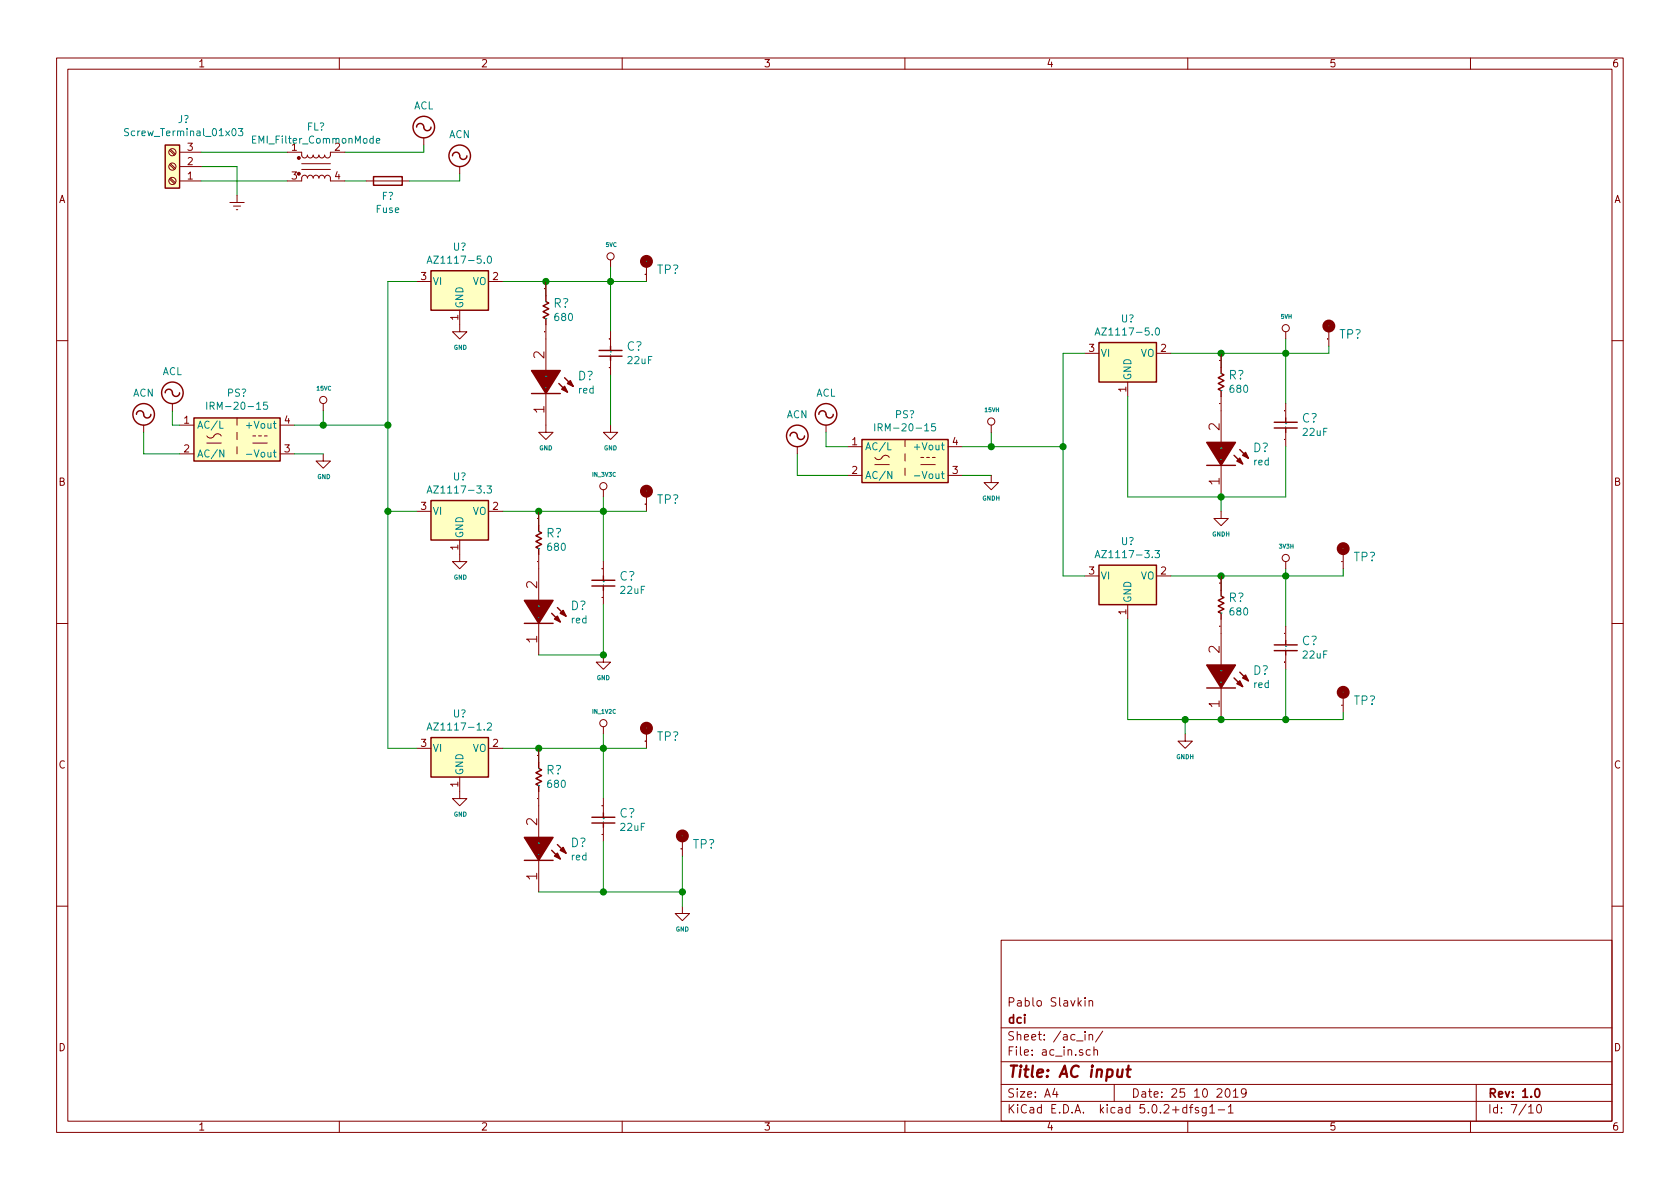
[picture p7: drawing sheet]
EESchema Schematic File Version 4
LIBS:servo-cache
EELAYER 26 0
EELAYER END
$Descr A4 11693 8268
encoding utf-8
Sheet 7 10
Title "AC input"
Date "25 10 2019"
Rev "1.0"
Comp "dci"
Comment1 "Pablo Slavkin"
Comment2 ""
Comment3 ""
Comment4 ""
$EndDescr
$Comp
L servo:IRM-20-15 PS?
U 1 1
P 1650 3050
F 0 "PS?" H 1650 3375 50  0000 C CNN
F 1 "IRM-20-15" H 1650 3284 50  0000 C CNN
F 2 "Converter_ACDC:Converter_ACDC_MeanWell_IRM-20-xx_THT" H 1650 2750 50  0001 C CNN
F 3 "http://www.meanwell.com/Upload/PDF/IRM-20/IRM-20-SPEC.PDF" H 2050 2700 50  0001 C CNN
	1    1650 3050
	1    0    0    -1  
$EndComp
Wire Wire Line
	2050 2950 2250 2950
$Comp
L servo:15VC #PWR?
U 1 1
P 2250 2850
F 0 "#PWR?" H 2250 2650 20  0001 C CNN
F 1 "15VC" H 2255 3007 28  0000 C CNN
F 2 "" H 2250 2850 50  0001 C CNN
F 3 "" H 2250 2850 50  0001 C CNN
	1    2250 2850
	1    0    0    -1  
$EndComp
Wire Wire Line
	2250 2850 2250 2950
$Comp
L servo:IRM-20-15 PS?
U 1 1
P 6300 3200
F 0 "PS?" H 6300 3525 50  0000 C CNN
F 1 "IRM-20-15" H 6300 3434 50  0000 C CNN
F 2 "Converter_ACDC:Converter_ACDC_MeanWell_IRM-20-xx_THT" H 6300 2900 50  0001 C CNN
F 3 "http://www.meanwell.com/Upload/PDF/IRM-20/IRM-20-SPEC.PDF" H 6700 2850 50  0001 C CNN
	1    6300 3200
	1    0    0    -1  
$EndComp
Wire Wire Line
	6700 3100 6900 3100
Wire Wire Line
	6900 3000 6900 3100
$Comp
L servo:15VH #PWR?
U 1 1
P 6900 3000
F 0 "#PWR?" H 6900 2800 20  0001 C CNN
F 1 "15VH" H 6905 3157 28  0000 C CNN
F 2 "" H 6900 3000 50  0001 C CNN
F 3 "" H 6900 3000 50  0001 C CNN
	1    6900 3000
	1    0    0    -1  
$EndComp
Wire Wire Line
	6700 3300 6900 3300
$Comp
L servo:GNDH #PWR?
U 1 1
P 6900 3300
F 0 "#PWR?" H 6900 3050 30  0001 C CNN
F 1 "GNDH" H 6900 3142 30  0000 C CNN
F 2 "" H 6900 3300 50  0001 C CNN
F 3 "" H 6900 3300 50  0001 C CNN
	1    6900 3300
	1    0    0    -1  
$EndComp
$Comp
L servo:GND #PWR?
U 1 1
P 2250 3150
AR Path="/5DCD812E/5F4598B4" Ref="#PWR?"  Part="1" 
AR Path="/5EAA846A/5F4598B4" Ref="#PWR?"  Part="1" 
AR Path="/5F1E3CD5/5F4598B4" Ref="#PWR?"  Part="1" 
AR Path="/5DD76B18/5F4598B4" Ref="#PWR?"  Part="1" 
F 0 "#PWR?" H 2255 3001 20  0001 C CNN
F 1 "GND" H 2255 2992 30  0000 C CNN
F 2 "" H 2250 3150 70  0000 C CNN
F 3 "" H 2250 3150 70  0000 C CNN
	1    2250 3150
	1    0    0    -1  
$EndComp
Wire Wire Line
	2250 3150 2050 3150
$Comp
L servo:AZ1117-1.2 U?
U 1 1
P 3200 5200
F 0 "U?" H 3200 5442 50  0000 C CNN
F 1 "AZ1117-1.2" H 3200 5351 50  0000 C CNN
F 2 "" H 3200 5450 50  0001 C CIN
F 3 "https://www.diodes.com/assets/Datasheets/AZ1117.pdf" H 3200 5200 50  0001 C CNN
	1    3200 5200
	1    0    0    -1  
$EndComp
$Comp
L servo:AZ1117-3.3 U?
U 1 1
P 3200 3550
F 0 "U?" H 3200 3792 50  0000 C CNN
F 1 "AZ1117-3.3" H 3200 3701 50  0000 C CNN
F 2 "" H 3200 3800 50  0001 C CIN
F 3 "https://www.diodes.com/assets/Datasheets/AZ1117.pdf" H 3200 3550 50  0001 C CNN
	1    3200 3550
	1    0    0    -1  
$EndComp
$Comp
L servo:AZ1117-5.0 U?
U 1 1
P 3200 1950
F 0 "U?" H 3200 2192 50  0000 C CNN
F 1 "AZ1117-5.0" H 3200 2101 50  0000 C CNN
F 2 "" H 3200 2200 50  0001 C CIN
F 3 "https://www.diodes.com/assets/Datasheets/AZ1117.pdf" H 3200 1950 50  0001 C CNN
	1    3200 1950
	1    0    0    -1  
$EndComp
Wire Wire Line
	2900 5200 2700 5200
Wire Wire Line
	2700 5200 2700 3550
Wire Wire Line
	2900 3550 2700 3550
Connection ~ 2700 3550
Wire Wire Line
	2700 3550 2700 2950
Wire Wire Line
	2250 2950 2700 2950
Connection ~ 2250 2950
Connection ~ 2700 2950
$Comp
L servo:AZ1117-3.3 U?
U 1 1
P 7850 4000
F 0 "U?" H 7850 4242 50  0000 C CNN
F 1 "AZ1117-3.3" H 7850 4151 50  0000 C CNN
F 2 "" H 7850 4250 50  0001 C CIN
F 3 "https://www.diodes.com/assets/Datasheets/AZ1117.pdf" H 7850 4000 50  0001 C CNN
	1    7850 4000
	1    0    0    -1  
$EndComp
$Comp
L servo:AZ1117-5.0 U?
U 1 1
P 7850 2450
F 0 "U?" H 7850 2692 50  0000 C CNN
F 1 "AZ1117-5.0" H 7850 2601 50  0000 C CNN
F 2 "" H 7850 2700 50  0001 C CIN
F 3 "https://www.diodes.com/assets/Datasheets/AZ1117.pdf" H 7850 2450 50  0001 C CNN
	1    7850 2450
	1    0    0    -1  
$EndComp
Wire Wire Line
	7550 4000 7400 4000
Wire Wire Line
	7400 4000 7400 3100
Wire Wire Line
	7400 2450 7550 2450
Wire Wire Line
	6900 3100 7400 3100
Connection ~ 6900 3100
Connection ~ 7400 3100
Wire Wire Line
	7400 3100 7400 2450
$Comp
L servo:GND #PWR?
U 1 1
P 3200 2250
AR Path="/5DCD812E/5DDBCF36" Ref="#PWR?"  Part="1" 
AR Path="/5EAA846A/5DDBCF36" Ref="#PWR?"  Part="1" 
AR Path="/5F1E3CD5/5DDBCF36" Ref="#PWR?"  Part="1" 
AR Path="/5DD76B18/5DDBCF36" Ref="#PWR?"  Part="1" 
F 0 "#PWR?" H 3205 2101 20  0001 C CNN
F 1 "GND" H 3205 2092 30  0000 C CNN
F 2 "" H 3200 2250 70  0000 C CNN
F 3 "" H 3200 2250 70  0000 C CNN
	1    3200 2250
	1    0    0    -1  
$EndComp
$Comp
L servo:GND #PWR?
U 1 1
P 3200 3850
AR Path="/5DCD812E/5DDBCF4F" Ref="#PWR?"  Part="1" 
AR Path="/5EAA846A/5DDBCF4F" Ref="#PWR?"  Part="1" 
AR Path="/5F1E3CD5/5DDBCF4F" Ref="#PWR?"  Part="1" 
AR Path="/5DD76B18/5DDBCF4F" Ref="#PWR?"  Part="1" 
F 0 "#PWR?" H 3205 3701 20  0001 C CNN
F 1 "GND" H 3205 3692 30  0000 C CNN
F 2 "" H 3200 3850 70  0000 C CNN
F 3 "" H 3200 3850 70  0000 C CNN
	1    3200 3850
	1    0    0    -1  
$EndComp
$Comp
L servo:GND #PWR?
U 1 1
P 3200 5500
AR Path="/5DCD812E/5DDBCF84" Ref="#PWR?"  Part="1" 
AR Path="/5EAA846A/5DDBCF84" Ref="#PWR?"  Part="1" 
AR Path="/5F1E3CD5/5DDBCF84" Ref="#PWR?"  Part="1" 
AR Path="/5DD76B18/5DDBCF84" Ref="#PWR?"  Part="1" 
F 0 "#PWR?" H 3205 5351 20  0001 C CNN
F 1 "GND" H 3205 5342 30  0000 C CNN
F 2 "" H 3200 5500 70  0000 C CNN
F 3 "" H 3200 5500 70  0000 C CNN
	1    3200 5500
	1    0    0    -1  
$EndComp
$Comp
L servo:5VC #PWR?
U 1 1
P 4250 1850
F 0 "#PWR?" H 4250 1650 20  0001 C CNN
F 1 "5VC" H 4255 2007 28  0000 C CNN
F 2 "" H 4250 1850 50  0001 C CNN
F 3 "" H 4250 1850 50  0001 C CNN
	1    4250 1850
	1    0    0    -1  
$EndComp
$Comp
L servo:IN_3V3C #PWR?
U 1 1
P 4200 3450
F 0 "#PWR?" H 4200 3250 20  0001 C CNN
F 1 "IN_3V3C" H 4205 3607 28  0000 C CNN
F 2 "" H 4200 3450 50  0001 C CNN
F 3 "" H 4200 3450 50  0001 C CNN
	1    4200 3450
	1    0    0    -1  
$EndComp
$Comp
L servo:IN_1V2C #PWR?
U 1 1
P 4200 5100
F 0 "#PWR?" H 4200 4900 20  0001 C CNN
F 1 "IN_1V2C" H 4205 5257 28  0000 C CNN
F 2 "" H 4200 5100 50  0001 C CNN
F 3 "" H 4200 5100 50  0001 C CNN
	1    4200 5100
	1    0    0    -1  
$EndComp
$Comp
L servo:5VH #PWR?
U 1 1
P 8950 2350
F 0 "#PWR?" H 8950 2150 20  0001 C CNN
F 1 "5VH" H 8955 2507 28  0000 C CNN
F 2 "" H 8950 2350 50  0001 C CNN
F 3 "" H 8950 2350 50  0001 C CNN
	1    8950 2350
	1    0    0    -1  
$EndComp
$Comp
L servo:3V3H #PWR?
U 1 1
P 8950 3950
F 0 "#PWR?" H 8950 3750 20  0001 C CNN
F 1 "3V3H" H 8955 4107 28  0000 C CNN
F 2 "" H 8950 3950 50  0001 C CNN
F 3 "" H 8950 3950 50  0001 C CNN
	1    8950 3950
	1    0    0    -1  
$EndComp
Wire Wire Line
	4200 3550 4200 3450
Wire Wire Line
	4200 3900 4200 3550
Wire Wire Line
	4200 3550 3750 3550
Wire Wire Line
	3750 3550 3750 3650
Connection ~ 3750 3550
Connection ~ 4200 3550
$Comp
L servo:Resistor R?
U 1 1
P 3750 3750
AR Path="/5EAA846A/5DDAAD75" Ref="R?"  Part="1" 
AR Path="/5DD76B18/5DDAAD75" Ref="R?"  Part="1" 
F 0 "R?" V 3795 3700 60  0000 R CNN
F 1 "680" V 3697 3700 50  0000 R CNN
F 2 "" H 3750 3750 50  0001 C CNN
F 3 "" H 3750 3750 50  0001 C CNN
F 4 "680" V -8650 4150 60  0001 C CNN "ValueDisplayed"
	1    3750 3750
	0    -1   -1   0   
$EndComp
$Comp
L servo:Capacitor C?
U 1 1
P 4200 4100
AR Path="/5EAA846A/5DDAAD7D" Ref="C?"  Part="1" 
AR Path="/5DD76B18/5DDAAD7D" Ref="C?"  Part="1" 
F 0 "C?" V 4295 3990 60  0000 R CNN
F 1 "22uF" V 4197 3990 50  0000 R CNN
F 2 "" H 4200 4100 50  0001 C CNN
F 3 "" H 4200 4100 50  0001 C CNN
F 4 "22uF" V -8800 4500 60  0001 C CNN "ValueDisplayed"
	1    4200 4100
	0    -1   -1   0   
$EndComp
$Comp
L servo:LED_A2_K1 D?
U 1 1
P 3750 4250
AR Path="/5EAA846A/5DDAAD85" Ref="D?"  Part="1" 
AR Path="/5DD76B18/5DDAAD85" Ref="D?"  Part="1" 
F 0 "D?" V 3705 4470 60  0000 L CNN
F 1 "red" V 3803 4470 50  0000 L CNN
F 2 "" H 3750 4250 50  0001 C CNN
F 3 "" H 3750 4250 50  0001 C CNN
F 4 "red" V -8650 4150 60  0001 C CNN "VALUE"
	1    3750 4250
	0    1    1    0   
$EndComp
$Comp
L servo:GND #PWR?
U 1 1
P 4200 4550
AR Path="/5DCD812E/5DDAAD93" Ref="#PWR?"  Part="1" 
AR Path="/5EAA846A/5DDAAD93" Ref="#PWR?"  Part="1" 
AR Path="/5DD76B18/5DDAAD93" Ref="#PWR?"  Part="1" 
F 0 "#PWR?" H 4205 4401 20  0001 C CNN
F 1 "GND" H 4200 4392 30  0000 C CNN
F 2 "" H 4200 4550 70  0000 C CNN
F 3 "" H 4200 4550 70  0000 C CNN
	1    4200 4550
	1    0    0    -1  
$EndComp
Wire Wire Line
	4200 4200 4200 4550
Wire Wire Line
	3500 3550 3750 3550
Wire Wire Line
	4200 5200 4200 5100
Wire Wire Line
	4200 5550 4200 5200
Wire Wire Line
	4200 5200 3750 5200
Wire Wire Line
	3750 5200 3750 5300
Connection ~ 3750 5200
Connection ~ 4200 5200
$Comp
L servo:Resistor R?
U 1 1
P 3750 5400
AR Path="/5EAA846A/5DDB3226" Ref="R?"  Part="1" 
AR Path="/5DD76B18/5DDB3226" Ref="R?"  Part="1" 
F 0 "R?" V 3795 5350 60  0000 R CNN
F 1 "680" V 3697 5350 50  0000 R CNN
F 2 "" H 3750 5400 50  0001 C CNN
F 3 "" H 3750 5400 50  0001 C CNN
F 4 "680" V -8650 5800 60  0001 C CNN "ValueDisplayed"
	1    3750 5400
	0    -1   -1   0   
$EndComp
$Comp
L servo:Capacitor C?
U 1 1
P 4200 5750
AR Path="/5EAA846A/5DDB322E" Ref="C?"  Part="1" 
AR Path="/5DD76B18/5DDB322E" Ref="C?"  Part="1" 
F 0 "C?" V 4295 5640 60  0000 R CNN
F 1 "22uF" V 4197 5640 50  0000 R CNN
F 2 "" H 4200 5750 50  0001 C CNN
F 3 "" H 4200 5750 50  0001 C CNN
F 4 "22uF" V -8800 6150 60  0001 C CNN "ValueDisplayed"
	1    4200 5750
	0    -1   -1   0   
$EndComp
$Comp
L servo:LED_A2_K1 D?
U 1 1
P 3750 5900
AR Path="/5EAA846A/5DDB3236" Ref="D?"  Part="1" 
AR Path="/5DD76B18/5DDB3236" Ref="D?"  Part="1" 
F 0 "D?" V 3705 6120 60  0000 L CNN
F 1 "red" V 3803 6120 50  0000 L CNN
F 2 "" H 3750 5900 50  0001 C CNN
F 3 "" H 3750 5900 50  0001 C CNN
F 4 "red" V -8650 5800 60  0001 C CNN "VALUE"
	1    3750 5900
	0    1    1    0   
$EndComp
$Comp
L servo:GND #PWR?
U 1 1
P 4750 6300
AR Path="/5DCD812E/5DDB323D" Ref="#PWR?"  Part="1" 
AR Path="/5EAA846A/5DDB323D" Ref="#PWR?"  Part="1" 
AR Path="/5DD76B18/5DDB323D" Ref="#PWR?"  Part="1" 
F 0 "#PWR?" H 4755 6151 20  0001 C CNN
F 1 "GND" H 4750 6142 30  0000 C CNN
F 2 "" H 4750 6300 70  0000 C CNN
F 3 "" H 4750 6300 70  0000 C CNN
	1    4750 6300
	1    0    0    -1  
$EndComp
Wire Wire Line
	4200 5850 4200 6200
Wire Wire Line
	3500 5200 3750 5200
Wire Wire Line
	4250 1950 4250 1850
Wire Wire Line
	4250 2300 4250 1950
Wire Wire Line
	4250 1950 3800 1950
Wire Wire Line
	3800 1950 3800 2050
Connection ~ 3800 1950
Connection ~ 4250 1950
$Comp
L servo:Resistor R?
U 1 1
P 3800 2150
AR Path="/5EAA846A/5DDB545A" Ref="R?"  Part="1" 
AR Path="/5DD76B18/5DDB545A" Ref="R?"  Part="1" 
F 0 "R?" V 3845 2100 60  0000 R CNN
F 1 "680" V 3747 2100 50  0000 R CNN
F 2 "" H 3800 2150 50  0001 C CNN
F 3 "" H 3800 2150 50  0001 C CNN
F 4 "680" V -8600 2550 60  0001 C CNN "ValueDisplayed"
	1    3800 2150
	0    -1   -1   0   
$EndComp
$Comp
L servo:Capacitor C?
U 1 1
P 4250 2500
AR Path="/5EAA846A/5DDB5462" Ref="C?"  Part="1" 
AR Path="/5DD76B18/5DDB5462" Ref="C?"  Part="1" 
F 0 "C?" V 4345 2390 60  0000 R CNN
F 1 "22uF" V 4247 2390 50  0000 R CNN
F 2 "" H 4250 2500 50  0001 C CNN
F 3 "" H 4250 2500 50  0001 C CNN
F 4 "22uF" V -8750 2900 60  0001 C CNN "ValueDisplayed"
	1    4250 2500
	0    -1   -1   0   
$EndComp
$Comp
L servo:LED_A2_K1 D?
U 1 1
P 3800 2650
AR Path="/5EAA846A/5DDB546A" Ref="D?"  Part="1" 
AR Path="/5DD76B18/5DDB546A" Ref="D?"  Part="1" 
F 0 "D?" V 3755 2870 60  0000 L CNN
F 1 "red" V 3853 2870 50  0000 L CNN
F 2 "" H 3800 2650 50  0001 C CNN
F 3 "" H 3800 2650 50  0001 C CNN
F 4 "red" V -8600 2550 60  0001 C CNN "VALUE"
	1    3800 2650
	0    1    1    0   
$EndComp
$Comp
L servo:GND #PWR?
U 1 1
P 3800 2950
AR Path="/5DCD812E/5DDB5471" Ref="#PWR?"  Part="1" 
AR Path="/5EAA846A/5DDB5471" Ref="#PWR?"  Part="1" 
AR Path="/5DD76B18/5DDB5471" Ref="#PWR?"  Part="1" 
F 0 "#PWR?" H 3805 2801 20  0001 C CNN
F 1 "GND" H 3800 2792 30  0000 C CNN
F 2 "" H 3800 2950 70  0000 C CNN
F 3 "" H 3800 2950 70  0000 C CNN
	1    3800 2950
	1    0    0    -1  
$EndComp
$Comp
L servo:GND #PWR?
U 1 1
P 4250 2950
AR Path="/5DCD812E/5DDB5477" Ref="#PWR?"  Part="1" 
AR Path="/5EAA846A/5DDB5477" Ref="#PWR?"  Part="1" 
AR Path="/5DD76B18/5DDB5477" Ref="#PWR?"  Part="1" 
F 0 "#PWR?" H 4255 2801 20  0001 C CNN
F 1 "GND" H 4250 2792 30  0000 C CNN
F 2 "" H 4250 2950 70  0000 C CNN
F 3 "" H 4250 2950 70  0000 C CNN
	1    4250 2950
	1    0    0    -1  
$EndComp
Wire Wire Line
	4250 2600 4250 2950
Wire Wire Line
	3500 1950 3800 1950
Wire Wire Line
	8950 4350 8950 4000
Wire Wire Line
	8950 4000 8500 4000
Wire Wire Line
	8500 4000 8500 4100
Connection ~ 8500 4000
$Comp
L servo:Resistor R?
U 1 1
P 8500 4200
AR Path="/5EAA846A/5DDBAFC8" Ref="R?"  Part="1" 
AR Path="/5DD76B18/5DDBAFC8" Ref="R?"  Part="1" 
F 0 "R?" V 8545 4150 60  0000 R CNN
F 1 "680" V 8447 4150 50  0000 R CNN
F 2 "" H 8500 4200 50  0001 C CNN
F 3 "" H 8500 4200 50  0001 C CNN
F 4 "680" V -3900 4600 60  0001 C CNN "ValueDisplayed"
	1    8500 4200
	0    -1   -1   0   
$EndComp
$Comp
L servo:Capacitor C?
U 1 1
P 8950 4550
AR Path="/5EAA846A/5DDBAFD0" Ref="C?"  Part="1" 
AR Path="/5DD76B18/5DDBAFD0" Ref="C?"  Part="1" 
F 0 "C?" V 9045 4440 60  0000 R CNN
F 1 "22uF" V 8947 4440 50  0000 R CNN
F 2 "" H 8950 4550 50  0001 C CNN
F 3 "" H 8950 4550 50  0001 C CNN
F 4 "22uF" V -4050 4950 60  0001 C CNN "ValueDisplayed"
	1    8950 4550
	0    -1   -1   0   
$EndComp
$Comp
L servo:LED_A2_K1 D?
U 1 1
P 8500 4700
AR Path="/5EAA846A/5DDBAFD8" Ref="D?"  Part="1" 
AR Path="/5DD76B18/5DDBAFD8" Ref="D?"  Part="1" 
F 0 "D?" V 8455 4920 60  0000 L CNN
F 1 "red" V 8553 4920 50  0000 L CNN
F 2 "" H 8500 4700 50  0001 C CNN
F 3 "" H 8500 4700 50  0001 C CNN
F 4 "red" V -3900 4600 60  0001 C CNN "VALUE"
	1    8500 4700
	0    1    1    0   
$EndComp
Wire Wire Line
	8950 4650 8950 5000
Wire Wire Line
	8150 4000 8500 4000
Wire Wire Line
	8950 2800 8950 2450
Wire Wire Line
	8950 2450 8500 2450
Wire Wire Line
	8500 2450 8500 2550
Connection ~ 8500 2450
$Comp
L servo:Resistor R?
U 1 1
P 8500 2650
AR Path="/5EAA846A/5DDBBA4C" Ref="R?"  Part="1" 
AR Path="/5DD76B18/5DDBBA4C" Ref="R?"  Part="1" 
F 0 "R?" V 8545 2600 60  0000 R CNN
F 1 "680" V 8447 2600 50  0000 R CNN
F 2 "" H 8500 2650 50  0001 C CNN
F 3 "" H 8500 2650 50  0001 C CNN
F 4 "680" V -3900 3050 60  0001 C CNN "ValueDisplayed"
	1    8500 2650
	0    -1   -1   0   
$EndComp
$Comp
L servo:Capacitor C?
U 1 1
P 8950 3000
AR Path="/5EAA846A/5DDBBA54" Ref="C?"  Part="1" 
AR Path="/5DD76B18/5DDBBA54" Ref="C?"  Part="1" 
F 0 "C?" V 9045 2890 60  0000 R CNN
F 1 "22uF" V 8947 2890 50  0000 R CNN
F 2 "" H 8950 3000 50  0001 C CNN
F 3 "" H 8950 3000 50  0001 C CNN
F 4 "22uF" V -4050 3400 60  0001 C CNN "ValueDisplayed"
	1    8950 3000
	0    -1   -1   0   
$EndComp
$Comp
L servo:LED_A2_K1 D?
U 1 1
P 8500 3150
AR Path="/5EAA846A/5DDBBA5C" Ref="D?"  Part="1" 
AR Path="/5DD76B18/5DDBBA5C" Ref="D?"  Part="1" 
F 0 "D?" V 8455 3370 60  0000 L CNN
F 1 "red" V 8553 3370 50  0000 L CNN
F 2 "" H 8500 3150 50  0001 C CNN
F 3 "" H 8500 3150 50  0001 C CNN
F 4 "red" V -3900 3050 60  0001 C CNN "VALUE"
	1    8500 3150
	0    1    1    0   
$EndComp
Wire Wire Line
	8950 3100 8950 3450
Wire Wire Line
	8150 2450 8500 2450
Wire Wire Line
	8950 2350 8950 2450
Connection ~ 8950 2450
Wire Wire Line
	8950 3950 8950 4000
Connection ~ 8950 4000
$Comp
L servo:GNDH #PWR?
U 1 1
P 8250 5100
F 0 "#PWR?" H 8250 4850 30  0001 C CNN
F 1 "GNDH" H 8250 4942 30  0000 C CNN
F 2 "" H 8250 5100 50  0001 C CNN
F 3 "" H 8250 5100 50  0001 C CNN
	1    8250 5100
	1    0    0    -1  
$EndComp
Wire Wire Line
	7850 4300 7850 5000
Wire Wire Line
	7850 5000 8250 5000
Connection ~ 8500 5000
Wire Wire Line
	8500 5000 8950 5000
Wire Wire Line
	8250 5100 8250 5000
Connection ~ 8250 5000
Wire Wire Line
	8250 5000 8500 5000
Wire Wire Line
	8950 3450 8500 3450
Wire Wire Line
	7850 3450 7850 2750
Connection ~ 8500 3450
Wire Wire Line
	8500 3450 7850 3450
Wire Wire Line
	8500 3550 8500 3450
$Comp
L servo:GNDH #PWR?
U 1 1
P 8500 3550
F 0 "#PWR?" H 8500 3300 30  0001 C CNN
F 1 "GNDH" H 8500 3392 30  0000 C CNN
F 2 "" H 8500 3550 50  0001 C CNN
F 3 "" H 8500 3550 50  0001 C CNN
	1    8500 3550
	1    0    0    -1  
$EndComp
$Comp
L servo:CMP-0078143-2 TP?
U 1 1
P 4500 3450
F 0 "TP?" H 4570 3435 60  0000 L CNN
F 1 "~" H 4500 3450 50  0001 C CNN
F 2 "" H 4500 3450 50  0001 C CNN
F 3 "" H 4500 3450 50  0001 C CNN
	1    4500 3450
	1    0    0    -1  
$EndComp
$Comp
L servo:CMP-0078143-2 TP?
U 1 1
P 4500 5100
F 0 "TP?" H 4570 5085 60  0000 L CNN
F 1 "~" H 4500 5100 50  0001 C CNN
F 2 "" H 4500 5100 50  0001 C CNN
F 3 "" H 4500 5100 50  0001 C CNN
	1    4500 5100
	1    0    0    -1  
$EndComp
$Comp
L servo:CMP-0078143-2 TP?
U 1 1
P 4750 5850
F 0 "TP?" H 4820 5835 60  0000 L CNN
F 1 "~" H 4750 5850 50  0001 C CNN
F 2 "" H 4750 5850 50  0001 C CNN
F 3 "" H 4750 5850 50  0001 C CNN
	1    4750 5850
	1    0    0    -1  
$EndComp
$Comp
L servo:CMP-0078143-2 TP?
U 1 1
P 4500 1850
F 0 "TP?" H 4570 1835 60  0000 L CNN
F 1 "~" H 4500 1850 50  0001 C CNN
F 2 "" H 4500 1850 50  0001 C CNN
F 3 "" H 4500 1850 50  0001 C CNN
	1    4500 1850
	1    0    0    -1  
$EndComp
$Comp
L servo:CMP-0078143-2 TP?
U 1 1
P 9350 3850
F 0 "TP?" H 9420 3835 60  0000 L CNN
F 1 "~" H 9350 3850 50  0001 C CNN
F 2 "" H 9350 3850 50  0001 C CNN
F 3 "" H 9350 3850 50  0001 C CNN
	1    9350 3850
	1    0    0    -1  
$EndComp
$Comp
L servo:CMP-0078143-2 TP?
U 1 1
P 9350 4850
F 0 "TP?" H 9420 4835 60  0000 L CNN
F 1 "~" H 9350 4850 50  0001 C CNN
F 2 "" H 9350 4850 50  0001 C CNN
F 3 "" H 9350 4850 50  0001 C CNN
	1    9350 4850
	1    0    0    -1  
$EndComp
Wire Wire Line
	4250 1950 4500 1950
Wire Wire Line
	4500 3550 4200 3550
Wire Wire Line
	4200 5200 4500 5200
Wire Wire Line
	8950 5000 9350 5000
Wire Wire Line
	9350 5000 9350 4950
Connection ~ 8950 5000
Wire Wire Line
	8950 4000 9350 4000
Wire Wire Line
	9350 4000 9350 3950
Wire Wire Line
	3750 6200 4200 6200
Connection ~ 4200 6200
Wire Wire Line
	4200 6200 4750 6200
Wire Wire Line
	4750 6300 4750 6200
Connection ~ 4750 6200
Wire Wire Line
	4750 6200 4750 5950
Wire Wire Line
	3750 4550 4200 4550
Connection ~ 4200 4550
Wire Wire Line
	2700 1950 2900 1950
Wire Wire Line
	2700 1950 2700 2950
$Comp
L Device:Fuse F?
U 1 1
P 2700 1250
F 0 "F?" V 2805 1250 50  0000 C CNN
F 1 "Fuse" V 2896 1250 50  0000 C CNN
F 2 "" V 2630 1250 50  0001 C CNN
F 3 "~" H 2700 1250 50  0001 C CNN
	1    2700 1250
	0    1    1    0   
$EndComp
Wire Wire Line
	1400 1150 1650 1150
Wire Wire Line
	1650 1150 1650 1350
$Comp
L servo:Earth #PWR?
U 1 1
P 1650 1350
F 0 "#PWR?" H 1650 1100 50  0001 C CNN
F 1 "Earth" H 1650 1200 50  0001 C CNN
F 2 "" H 1650 1350 50  0001 C CNN
F 3 "~" H 1650 1350 50  0001 C CNN
	1    1650 1350
	1    0    0    -1  
$EndComp
Wire Wire Line
	2950 1000 2950 1050
$Comp
L servo:ACL #PWR?
U 1 1
P 2950 1000
F 0 "#PWR?" H 2950 900 50  0001 C CNN
F 1 "ACL" H 2950 1275 50  0000 C CNN
F 2 "" H 2950 1000 50  0001 C CNN
F 3 "" H 2950 1000 50  0001 C CNN
	1    2950 1000
	1    0    0    -1  
$EndComp
$Comp
L servo:ACN #PWR?
U 1 1
P 3200 1200
F 0 "#PWR?" H 3200 1100 50  0001 C CNN
F 1 "ACN" H 3200 1475 50  0000 C CNN
F 2 "" H 3200 1200 50  0001 C CNN
F 3 "" H 3200 1200 50  0001 C CNN
	1    3200 1200
	1    0    0    -1  
$EndComp
Wire Wire Line
	3200 1250 3200 1200
Wire Wire Line
	2850 1250 3200 1250
$Comp
L servo:ACL #PWR?
U 1 1
P 1200 2850
F 0 "#PWR?" H 1200 2750 50  0001 C CNN
F 1 "ACL" H 1200 3125 50  0000 C CNN
F 2 "" H 1200 2850 50  0001 C CNN
F 3 "" H 1200 2850 50  0001 C CNN
	1    1200 2850
	1    0    0    -1  
$EndComp
Wire Wire Line
	1250 2950 1200 2950
Wire Wire Line
	1200 2950 1200 2850
$Comp
L servo:ACN #PWR?
U 1 1
P 1000 3000
F 0 "#PWR?" H 1000 2900 50  0001 C CNN
F 1 "ACN" H 1000 3275 50  0000 C CNN
F 2 "" H 1000 3000 50  0001 C CNN
F 3 "" H 1000 3000 50  0001 C CNN
	1    1000 3000
	1    0    0    -1  
$EndComp
Wire Wire Line
	1250 3150 1000 3150
Wire Wire Line
	1000 3150 1000 3000
$Comp
L servo:ACL #PWR?
U 1 1
P 5750 3000
F 0 "#PWR?" H 5750 2900 50  0001 C CNN
F 1 "ACL" H 5750 3275 50  0000 C CNN
F 2 "" H 5750 3000 50  0001 C CNN
F 3 "" H 5750 3000 50  0001 C CNN
	1    5750 3000
	1    0    0    -1  
$EndComp
Wire Wire Line
	5750 3100 5750 3000
$Comp
L servo:ACN #PWR?
U 1 1
P 5550 3150
F 0 "#PWR?" H 5550 3050 50  0001 C CNN
F 1 "ACN" H 5550 3425 50  0000 C CNN
F 2 "" H 5550 3150 50  0001 C CNN
F 3 "" H 5550 3150 50  0001 C CNN
	1    5550 3150
	1    0    0    -1  
$EndComp
Wire Wire Line
	5550 3300 5550 3150
Wire Wire Line
	5750 3100 5900 3100
Wire Wire Line
	5550 3300 5900 3300
$Comp
L Connector:Screw_Terminal_01x03 J?
U 1 1
P 1200 1150
F 0 "J?" H 1120 825 50  0000 C CNN
F 1 "Screw_Terminal_01x03" H 1120 916 50  0000 C CNN
F 2 "" H 1200 1150 50  0001 C CNN
F 3 "~" H 1200 1150 50  0001 C CNN
	1    1200 1150
	-1   0    0    1   
$EndComp
Wire Wire Line
	2400 1250 2550 1250
Wire Wire Line
	1400 1250 2000 1250
Wire Wire Line
	2400 1050 2950 1050
Wire Wire Line
	1400 1050 2000 1050
$Comp
L Device:EMI_Filter_CommonMode FL?
U 1 1
P 2200 1150
F 0 "FL?" H 2200 1428 50  0000 C CNN
F 1 "EMI_Filter_CommonMode" H 2200 1337 50  0000 C CNN
F 2 "" V 2200 1190 50  0000 C CNN
F 3 "~" V 2200 1190 50  0000 C CNN
	1    2200 1150
	1    0    0    -1  
$EndComp
Wire Wire Line
	9250 2450 9250 2400
Wire Wire Line
	8950 2450 9250 2450
$Comp
L servo:CMP-0078143-2 TP?
U 1 1
P 9250 2300
F 0 "TP?" H 9320 2285 60  0000 L CNN
F 1 "~" H 9250 2300 50  0001 C CNN
F 2 "" H 9250 2300 50  0001 C CNN
F 3 "" H 9250 2300 50  0001 C CNN
	1    9250 2300
	1    0    0    -1  
$EndComp
$EndSCHEMATC
